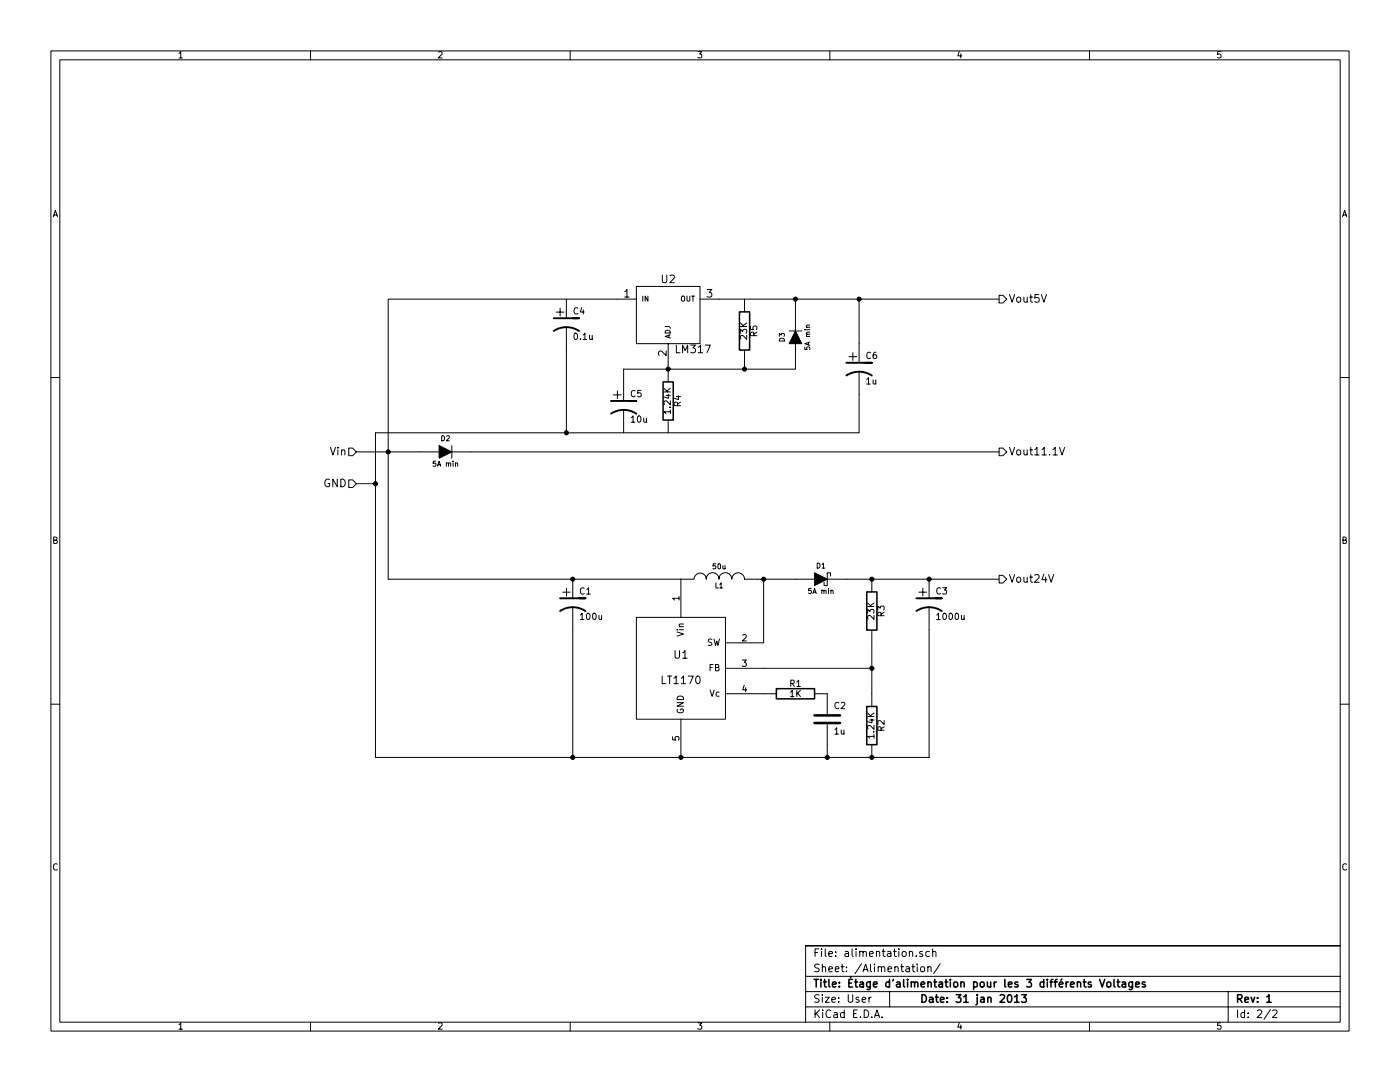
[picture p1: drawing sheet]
EESchema Schematic File Version 2  date 2013-01-30 23:12:01
LIBS:power
LIBS:device
LIBS:transistors
LIBS:conn
LIBS:linear
LIBS:regul
LIBS:74xx
LIBS:cmos4000
LIBS:adc-dac
LIBS:memory
LIBS:xilinx
LIBS:special
LIBS:microcontrollers
LIBS:dsp
LIBS:microchip
LIBS:analog_switches
LIBS:motorola
LIBS:texas
LIBS:intel
LIBS:audio
LIBS:interface
LIBS:digital-audio
LIBS:philips
LIBS:display
LIBS:cypress
LIBS:siliconi
LIBS:opto
LIBS:atmel
LIBS:contrib
LIBS:valves
EELAYER 43  0
EELAYER END
$Descr User 11000 8500
encoding utf-8
Sheet 2 2
Title "Étage d'alimentation pour les 3 différents Voltages"
Date "31 jan 2013"
Rev "1"
Comp ""
Comment1 ""
Comment2 ""
Comment3 ""
Comment4 ""
$EndDescr
Connection ~ 6750 2350
Wire Wire Line
	5650 2350 7850 2350
Connection ~ 6250 2350
Wire Wire Line
	6750 2350 6750 2700
Connection ~ 5850 2900
Wire Wire Line
	6250 2850 6250 2900
Wire Wire Line
	6250 2900 4900 2900
Wire Wire Line
	5250 2900 5250 2850
Wire Wire Line
	4450 3400 4450 2750
Connection ~ 3050 3550
Wire Wire Line
	3300 3550 2800 3550
Connection ~ 6850 5950
Wire Wire Line
	7300 5950 2950 5950
Wire Wire Line
	7300 5950 7300 4950
Connection ~ 4500 4550
Wire Wire Line
	5350 4550 3050 4550
Connection ~ 6000 4550
Wire Wire Line
	6250 4550 5950 4550
Wire Wire Line
	6850 5450 6850 5050
Connection ~ 6500 5950
Wire Wire Line
	6500 5850 6500 5950
Connection ~ 5350 5950
Connection ~ 4500 5950
Wire Wire Line
	2950 3800 2800 3800
Wire Wire Line
	4500 5950 4500 4950
Wire Wire Line
	6000 4550 6000 5050
Wire Wire Line
	6000 5250 6850 5250
Connection ~ 6850 5250
Connection ~ 6850 4550
Wire Wire Line
	7850 4550 6650 4550
Connection ~ 7300 4550
Wire Wire Line
	7850 3550 3700 3550
Wire Wire Line
	2950 5950 2950 3400
Connection ~ 2950 3800
Wire Wire Line
	3050 4550 3050 2350
Wire Wire Line
	3050 2350 4850 2350
Wire Wire Line
	4900 2900 4900 3000
Wire Wire Line
	5850 2900 5850 2850
Connection ~ 5250 2900
Wire Wire Line
	6250 2350 6250 2450
Wire Wire Line
	2950 3400 6750 3400
Wire Wire Line
	6750 3400 6750 3100
Connection ~ 4450 3400
$Comp
L CP1 C6
U 1 1
P 6750 2900
F 0 "C6" H 6800 3000 50  0000 L CNN
F 1 "1u" H 6800 2800 50  0000 L CNN
	1    6750 2900
	1    0    0    -1  
$EndComp
$Comp
L DIODE D3
U 1 1
P 6250 2650
F 0 "D3" H 6250 2750 40  0000 C CNN
F 1 "5A min" H 6250 2550 40  0000 C CNN
	1    6250 2650
	0    -1   -1   0   
$EndComp
$Comp
L R R5
U 1 1
P 5850 2600
F 0 "R5" V 5930 2600 50  0000 C CNN
F 1 "23K" V 5850 2600 50  0000 C CNN
	1    5850 2600
	1    0    0    -1  
$EndComp
$Comp
L R R4
U 1 1
P 5250 3150
F 0 "R4" V 5330 3150 50  0000 C CNN
F 1 "1.24K" V 5250 3150 50  0000 C CNN
	1    5250 3150
	1    0    0    -1  
$EndComp
$Comp
L CP1 C5
U 1 1
P 4900 3200
F 0 "C5" H 4950 3300 50  0000 L CNN
F 1 "10u" H 4950 3100 50  0000 L CNN
	1    4900 3200
	1    0    0    -1  
$EndComp
$Comp
L LM317 U2
U 1 1
P 5250 2500
F 0 "U2" H 5250 2800 60  0000 C CNN
F 1 "LM317" H 5300 2250 60  0000 L CNN
	1    5250 2500
	1    0    0    -1  
$EndComp
$Comp
L CP1 C4
U 1 1
P 4450 2550
F 0 "C4" H 4500 2650 50  0000 L CNN
F 1 "0.1u" H 4500 2450 50  0000 L CNN
	1    4450 2550
	1    0    0    -1  
$EndComp
$Comp
L DIODE D2
U 1 1
P 3500 3550
F 0 "D2" H 3500 3650 40  0000 C CNN
F 1 "5A min" H 3500 3450 40  0000 C CNN
	1    3500 3550
	1    0    0    -1  
$EndComp
$Comp
L CP1 C3
U 1 1
P 7300 4750
F 0 "C3" H 7350 4850 50  0000 L CNN
F 1 "1000u" H 7350 4650 50  0000 L CNN
	1    7300 4750
	1    0    0    -1  
$EndComp
$Comp
L C C2
U 1 1
P 6500 5650
F 0 "C2" H 6550 5750 50  0000 L CNN
F 1 "1u" H 6550 5550 50  0000 L CNN
	1    6500 5650
	1    0    0    -1  
$EndComp
$Comp
L R R1
U 1 1
P 6250 5450
F 0 "R1" V 6330 5450 50  0000 C CNN
F 1 "1K" V 6250 5450 50  0000 C CNN
	1    6250 5450
	0    -1   -1   0   
$EndComp
$Comp
L R R2
U 1 1
P 6850 5700
F 0 "R2" V 6930 5700 50  0000 C CNN
F 1 "1.24K" V 6850 5700 50  0000 C CNN
	1    6850 5700
	1    0    0    -1  
$EndComp
$Comp
L DIODESCH D1
U 1 1
P 6450 4550
F 0 "D1" H 6450 4650 40  0000 C CNN
F 1 "5A min" H 6450 4450 40  0000 C CNN
	1    6450 4550
	1    0    0    -1  
$EndComp
$Comp
L CP1 C1
U 1 1
P 4500 4750
F 0 "C1" H 4550 4850 50  0000 L CNN
F 1 "100u" H 4550 4650 50  0000 L CNN
	1    4500 4750
	1    0    0    -1  
$EndComp
Text HLabel 7850 4550 2    60   Output ~ 0
Vout24V
Text HLabel 7850 3550 2    60   Output ~ 0
Vout11.1V
Text HLabel 7850 2350 2    60   Output ~ 0
Vout5V
Text HLabel 2800 3800 0    60   Input ~ 0
GND
Text HLabel 2800 3550 0    60   Input ~ 0
Vin
$Comp
L LT1170 U1
U 1 1
P 5350 5250
F 0 "U1" H 5350 5350 60  0000 C CNN
F 1 "LT1170" H 5350 5150 60  0000 C CNN
	1    5350 5250
	1    0    0    -1  
$EndComp
$Comp
L R R3
U 1 1
P 6850 4800
F 0 "R3" V 6930 4800 50  0000 C CNN
F 1 "23K" V 6850 4800 50  0000 C CNN
	1    6850 4800
	1    0    0    -1  
$EndComp
$Comp
L INDUCTOR L1
U 1 1
P 5650 4550
F 0 "L1" V 5600 4550 40  0000 C CNN
F 1 "50u" V 5750 4550 40  0000 C CNN
	1    5650 4550
	0    -1   -1   0   
$EndComp
$EndSCHEMATC
